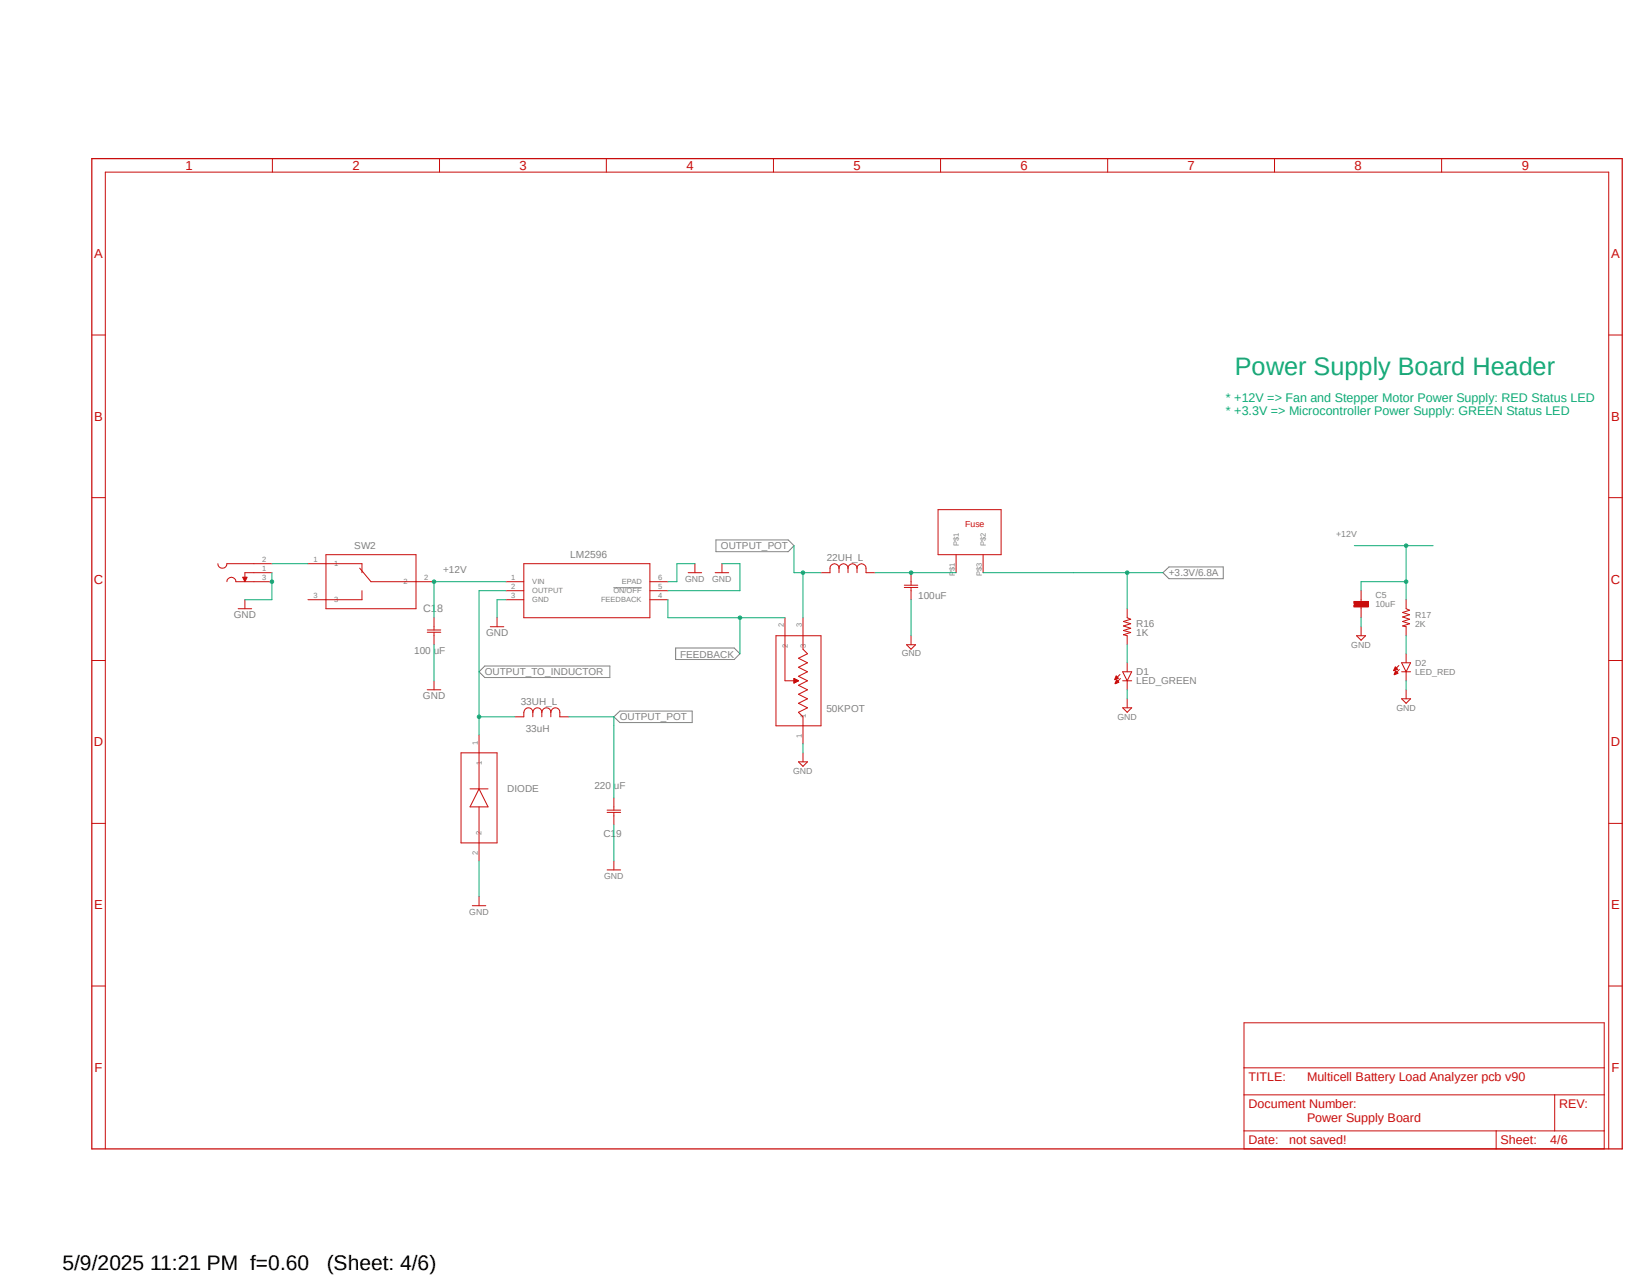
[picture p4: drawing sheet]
<svg xmlns="http://www.w3.org/2000/svg" width="279mm" height="216mm" viewBox="0 0 279 216" stroke-linecap="round" stroke-linejoin="round" font-family="sans-serif">
<path d="M15.2 26.7l259.5 168.1M274.7 26.7l-259.5 168.1" fill="none" stroke="#fff" stroke-width=".17"/>
<path d="M103.8 99.4h4.8M121.2 91.4h12.2l1 .9-1 1h-12.2zM196.8 96.9l1-1h9.2v2h-9.2zM81.1 113.7l.9-1h21.2v1.9h-21.2zM114.3 109.6h9.9l1 1-1 1h-9.9zM103.9 121.3l1-1h12.2v2h-12.2z" fill="none" stroke="#808080" stroke-width=".17"/>
<path d="M15.5 26.8h259v167.6h-259z" fill="none" stroke="#c90d0c" stroke-width=".21"/>
<g fill="none" stroke="#c90d0c" stroke-width=".17">
<path d="M46.1 26.8v2.3M74.4 26.8v2.3M102.6 26.8v2.3M130.9 26.8v2.3M159.2 26.8v2.3M187.5 26.8v2.3M215.7 26.8v2.3M244 26.8v2.3M15.5 56.7h2.3M272.2 56.7h2.3M15.5 84.2h2.3M230.3 99.9v1.9"/>
<path d="M272.2 84.2h2.3M15.5 111.8h2.3M189.5 114.1l-.8 .9M189.6 114.8l-.8 .9M190 119.8h1.5l-.7 .7zM190 113.7h1.5l-.7 1.5zM190 115.2h1.5M190.8 103v1.5l.5 .3-1.2 .4 1.2 .3-1.2 .4 1.2 .4-1.2 .4 1.2 .3-1.2 .4 .7 .2v1.5M190.8 112.1v1.6M190.8 115.2v1.5M190.8 118.2v1.6M229.1 102.4h2.5v.3h-2.5z"/>
<path d="M229.1 101.8h2.5v.3h-2.5zM229.6 107.6h1.5l-.8 .7zM230.3 102.7v1.8M230.3 106v1.6M237.2 118.2h1.5l-.7 .8zM238 101.5v1.5l.5 .3-1.1 .3 1.1 .4-1.1 .4 1.1 .4-1.1 .4 1.1 .3-1.1 .4 .6 .1v1.6M238 116.7v1.5M272.2 111.8h2.3M15.5 139.3h2.3M272.2 139.3h2.3M15.5 166.8h2.3M210.5 173.1h61v21.3h-61z"/>
<path d="M272.2 166.8h2.3M17.8 194.4v-165.3h254.4v165.3M210.5 185.3h61M210.5 191.3h61M210.5 180.7h61M253.2 191.3v3.1M263.1 185.3v6"/>
</g>
<path d="M229.1 102.5h2.5M229.1 101.9h2.5" fill="none" stroke="#c90d0c" stroke-width=".34"/>
<path d="M188.9 114.3l.4 .5-.6 .2z" fill-rule="evenodd" fill="#c90d0c"/>
<path d="M188.9 114.3l.4 .5-.6 .2z" fill="none" stroke="#c90d0c" stroke-width=".17"/>
<path d="M189 115l.4 .4-.7 .3z" fill-rule="evenodd" fill="#c90d0c"/>
<path d="M189 115l.4 .4-.7 .3zM236.7 112.6l-.8 .9M236.8 113.3l-.8 .8M237.2 112.1h1.5l-.7 1.6zM237.2 113.7h1.5M238 110.6v1.5M238 113.7v1.5" fill="none" stroke="#c90d0c" stroke-width=".17"/>
<path d="M236.1 112.8l.4 .4-.6 .3z" fill-rule="evenodd" fill="#c90d0c"/>
<path d="M236.1 112.8l.4 .4-.6 .3z" fill="none" stroke="#c90d0c" stroke-width=".17"/>
<path d="M236.2 113.5l.4 .4-.6 .3z" fill-rule="evenodd" fill="#c90d0c"/>
<g fill="none" stroke="#c90d0c" stroke-width=".17">
<path d="M38.4 98.4a.76 .76 0 0 1 .8-.7 .76 .76 0 0 1 .7 .7h6.1M46 95.4h-7.6a.76 .76 0 0 1-.8 .7 .76 .76 0 0 1-.7-.7M46 96.9h-4.6v.8M85.6 98.4h3M85.6 99.9h3M88.6 95.4h21.4v9.1h-21.4zM110 98.4h3M110 99.9h3M121 96.9h2.3M122.2 95.4v1.5M72.3 116.7h2.3M72.3 106.6h2.3"/>
<path d="M72.3 107h2.3M73.4 104.5v2.1M73.4 107v2.1M73.4 115.2v1.5M83 106h2.3M84.1 104.5v1.5M85.6 101.5h3M110 101.5h3M236.2 113.5l.4 .4-.6 .3zM102.7 137.1h2.3M102.7 137.5h2.3M103.9 135v2.1"/>
<path d="M103.9 137.5v2.1M79.9 153.2h2.3M81.1 151.7v1.5M102.7 147.2h2.3M103.9 145.7v1.5"/>
</g>
<path d="M41.1 97.7h.7l-.4 .7z" fill-rule="evenodd" fill="#c90d0c"/>
<g fill="none" stroke="#c90d0c" stroke-width=".17">
<path d="M41.1 97.7h.7l-.4 .7zM116.5 96.9h2.2M117.6 95.4v1.5M40.3 103h2.3M41.4 101.5v1.5M131.3 107.6h7.6v15.2h-7.6zM132.8 104.5v10.7h1.6M134.4 114.8l.7 .4-.7 .4zM135.9 104.5v5.4l.8 .7-1.6 .8 1.6 .7-1.6 .8 1.6 .8-1.6 .7 1.6 .8-1.6 .8 1.6 .7-1.6 .8 1.6 .7-1.6 .8 1.6 .8-1.6 .7 .8 .8v4.6M78 127.4h6.1v15.2h-6.1zM79.5 133.5h3.1M81.1 124.3v9.2"/>
<path d="M81.1 136.5v9.2M81.1 133.5l1.5 3h-3.1z"/>
</g>
<path d="M134.4 114.8l.7 .4-.7 .4z" fill-rule="evenodd" fill="#c90d0c"/>
<g fill="none" stroke="#c90d0c" stroke-width=".17">
<path d="M52.1 95.4h9.2v1.5M55.2 93.9h15.2v9.1h-15.2zM60.9 96.1l1.9 2.3h10.6M61.3 99.9v1.6h-9.2M142 96.1v.8M142 96.1a.76 .76 0 0 0-.8-.7 .76 .76 0 0 0-.7 .7v.8h-1.6M142 96.1a.76 .76 0 0 1 .7-.7 .76 .76 0 0 1 .8 .7M143.5 96.1a.76 .76 0 0 1 .8-.7 .76 .76 0 0 1 .7 .7M143.5 96.1v.8M145 96.1v.8M145 96.1a.76 .76 0 0 1 .8-.7 .76 .76 0 0 1 .8 .7v.8h1.5M153 99h2.3"/>
<path d="M153 99.4h2.3M154.2 96.9v2.1M154.2 99.4v2.1M158.7 86.2h10.7v7.7h-10.7zM161.8 93.9v3M166.4 93.9v3M134.4 114.8l.7 .4-.7 .4zM153.4 109.1h1.5l-.7 .8zM154.2 107.6v1.5M90.2 120.5a.76 .76 0 0 1 .7-.7 .76 .76 0 0 1 .8 .7M90.2 120.5v.8M90.2 120.5a.76 .76 0 0 0-.8-.7 .76 .76 0 0 0-.8 .7v.8h-1.4"/>
<path d="M91.7 120.5a.76 .76 0 0 1 .8-.7 .76 .76 0 0 1 .7 .7M91.7 120.5v.8M93.2 120.5a.76 .76 0 0 1 .8-.7 .76 .76 0 0 1 .7 .7v.8h1.6M93.2 120.5v.8M135.1 128.9h1.6l-.8 .8zM135.9 127.4v1.5"/>
</g>
<path d="M46 96.9v4.6h-4.6M117.6 95.4h-3v3h-1.6M122.2 95.4h3v4.5h-12.2M73.4 109.1v6.1M85.6 101.5h-1.5v3M190.8 116.7v1.5M230.3 104.5v1.5M238 115.2v1.5M103.9 139.6v6.1M81.1 145.7v6" fill="none" stroke="#0dab76" stroke-width=".17"/>
<circle cx="46" cy="98.4" r=".3" fill="#0dab76"/>
<g fill="none" stroke="#0dab76" stroke-width=".17">
<path d="M229.2 92.3h13.3M238 92.3v9.2M238 98.4h-7.7v1.5M154.2 101.5v6.1M190.8 109.1v3M238 107.6v3M135.9 125.9v1.5"/>
<circle cx="46" cy="98.4" r=".3"/>
</g>
<circle cx="238" cy="98.4" r=".3" fill="#0dab76"/>
<circle cx="238" cy="98.4" r=".3" fill="none" stroke="#0dab76" stroke-width=".17"/>
<circle cx="238" cy="92.3" r=".3" fill="#0dab76"/>
<g fill="none" stroke="#0dab76" stroke-width=".17">
<path d="M85.6 98.4h-12.2v6.1"/>
<circle cx="238" cy="92.3" r=".3"/>
</g>
<circle cx="73.4" cy="98.4" r=".3" fill="#0dab76"/>
<g fill="none" stroke="#0dab76" stroke-width=".17">
<path d="M85.6 99.9h-4.5v24.4M81.1 121.3h6.1"/>
<circle cx="73.4" cy="98.4" r=".3"/>
</g>
<circle cx="81.1" cy="121.3" r=".3" fill="#0dab76"/>
<g fill="none" stroke="#0dab76" stroke-width=".17">
<path d="M113 101.5v3h19.8M125.2 104.5v6.1"/>
<circle cx="81.1" cy="121.3" r=".3"/>
</g>
<circle cx="125.2" cy="104.5" r=".3" fill="#0dab76"/>
<g fill="none" stroke="#0dab76" stroke-width=".17">
<path d="M46 95.4h6.1M148.1 96.9h13.7"/>
<circle cx="125.2" cy="104.5" r=".3"/>
</g>
<circle cx="154.2" cy="96.9" r=".3" fill="#0dab76"/>
<g fill="none" stroke="#0dab76" stroke-width=".17">
<path d="M166.4 96.9h30.4M190.8 96.9v6.1"/>
<circle cx="154.2" cy="96.9" r=".3"/>
</g>
<circle cx="190.8" cy="96.9" r=".3" fill="#0dab76"/>
<g fill="none" stroke="#0dab76" stroke-width=".17">
<path d="M134.4 92.3v4.6h4.5M135.9 96.9v7.6M96.3 121.3h7.6v13.7"/>
<circle cx="190.8" cy="96.9" r=".3"/>
</g>
<circle cx="135.9" cy="96.9" r=".3" fill="#0dab76"/>
<circle cx="135.9" cy="96.9" r=".3" fill="none" stroke="#0dab76" stroke-width=".17"/>
<text font-size="4.3" fill="#0dab76" x="209" y="63.4">Power Supply Board Header</text>
<g font-size="3.6">
<text x="10.6" y="214.9">5/9/2025 11:21 PM f=0.60</text>
<text x="55.3" y="214.9">(Sheet: 4/6)</text>
</g>
<g font-size="2.2" fill="#c90d0c">
<text x="31.4" y="28.7">1</text>
<text x="59.6" y="28.7">2</text>
<text x="87.9" y="28.7">3</text>
<text x="116.2" y="28.7">4</text>
<text x="144.4" y="28.7">5</text>
<text x="172.7" y="28.7">6</text>
<text x="201" y="28.7">7</text>
<text x="229.2" y="28.7">8</text>
<text x="257.5" y="28.7">9</text>
<text x="16" y="43.7">A</text>
<text x="272.7" y="43.7">A</text>
<text x="16" y="71.2">B</text>
<text x="272.7" y="71.2">B</text>
<text x="15.9" y="98.8">C</text>
<text x="272.6" y="98.8">C</text>
<text x="15.9" y="126.3">D</text>
<text x="272.6" y="126.3">D</text>
<text x="16" y="153.8">E</text>
<text x="272.7" y="153.8">E</text>
<text x="16" y="181.4">F</text>
<text x="272.7" y="181.4">F</text>
</g>
<g font-size="2.1" fill="#0dab76">
<text x="207.5" y="68">* +12V =&gt; Fan and Stepper Motor Power Supply: RED Status LED</text>
<text x="207.5" y="70.3">* +3.3V =&gt; Microcontroller Power Supply: GREEN Status LED</text>
</g>
<g font-size="2.1" fill="#c90d0c">
<text x="211.3" y="183">TITLE:</text>
<text x="221.2" y="183">Multicell Battery Load Analyzer pcb v90</text>
<text x="211.3" y="187.5">Document Number:</text>
<text x="221.2" y="189.8">Power Supply Board</text>
<text x="263.9" y="187.5">REV:</text>
<text x="211.3" y="193.6">Date:</text>
<text x="218.1" y="193.6">not saved!</text>
<text x="254" y="193.6">Sheet:</text>
<text x="262.3" y="193.6">4/6</text>
</g>
<text font-size="1.8" fill="#808080" x="71.6" y="103.6">C18</text>
<g font-size="1.7" fill="#808080">
<text x="59.9" y="93">SW2</text>
<text x="96.5" y="94.5">LM2596</text>
<text x="122" y="93">OUTPUT_POT</text>
<text x="139.9" y="94.9">22UH_L</text>
<text x="75" y="96.9">+12V</text>
<text x="155.4" y="101.4">100uF</text>
<text x="197.8" y="97.5">+3.3V/6.8A</text>
<text x="39.6" y="104.5">GND</text>
<text x="82.3" y="107.6">GND</text>
<text x="192.3" y="107.6">1K</text>
<text x="192.3" y="106.1">R16</text>
<text x="70.1" y="110.6">100 uF</text>
<text x="115.1" y="111.3">FEEDBACK</text>
<text x="71.6" y="118.2">GND</text>
<text x="82" y="114.3">OUTPUT_TO_INDUCTOR</text>
<text x="88.1" y="119.3">33UH_L</text>
<text x="192.3" y="115.7">LED_GREEN</text>
<text x="192.3" y="114.1">D1</text>
<text x="89" y="123.9">33uH</text>
<text x="104.9" y="121.9">OUTPUT_POT</text>
<text x="139.9" y="120.4">50KPOT</text>
<text x="85.9" y="134.1">DIODE</text>
<text x="100.6" y="133.4">220 uF</text>
<text x="102.1" y="141.7">C19</text>
</g>
<text font-size="1.5" fill="#c90d0c" x="163.3" y="89.2">Fuse</text>
<g font-size="1.5" fill="#808080">
<text x="226.1" y="90.8">+12V</text>
<text x="116" y="98.4">GND</text>
<text x="120.5" y="98.4">GND</text>
<text x="232.8" y="101.3">C5</text>
<text x="232.8" y="102.8">10uF</text>
<text x="239.5" y="106">2K</text>
<text x="239.5" y="104.6">R17</text>
<text x="152.6" y="111">GND</text>
<text x="228.7" y="109.6">GND</text>
<text x="239.5" y="112.6">D2</text>
<text x="239.5" y="114.1">LED_RED</text>
<text x="189.1" y="121.8">GND</text>
<text x="236.3" y="120.3">GND</text>
<text x="134.2" y="130.9">GND</text>
<text x="102.2" y="148.7">GND</text>
<text x="79.4" y="154.8">GND</text>
</g>
<g font-size="1.3" fill="#808080">
<text x="44.4" y="95.2">2</text>
<text x="53" y="95.2">1</text>
<text x="56.6" y="95.8">1</text>
<text x="162.3" y="92.5" transform="rotate(-90 162.3 92.5)">P$1</text>
<text x="166.8" y="92.5" transform="rotate(-90 166.8 92.5)">P$2</text>
<text x="44.4" y="96.7">1</text>
<text x="44.4" y="98.2">3</text>
<text x="53" y="101.3">3</text>
<text x="56.6" y="101.9">3</text>
<text x="68.3" y="98.9">2</text>
<text x="71.8" y="98.2">2</text>
<text x="86.5" y="98.2">1</text>
<text x="86.5" y="99.7">2</text>
<text x="86.5" y="101.3">3</text>
<text x="90.1" y="98.9">VIN</text>
<text x="90.1" y="100.4">OUTPUT</text>
<text x="90.1" y="101.9">GND</text>
<text x="101.7" y="101.9">FEEDBACK</text>
<text x="103.8" y="100.4">ON/OFF</text>
<text x="105.2" y="98.9">EPAD</text>
<text x="111.4" y="101.3">4</text>
<text x="111.4" y="99.7">5</text>
<text x="111.4" y="98.2">6</text>
<text x="161.6" y="97.5" transform="rotate(-90 161.6 97.5)">P$1</text>
<text x="166.2" y="97.5" transform="rotate(-90 166.2 97.5)">P$3</text>
<text x="132.6" y="106.2" transform="rotate(-90 132.6 106.2)">2</text>
<text x="135.7" y="106.2" transform="rotate(-90 135.7 106.2)">3</text>
<text x="133.3" y="109.7" transform="rotate(-90 133.3 109.7)">2</text>
<text x="136.4" y="109.7" transform="rotate(-90 136.4 109.7)">3</text>
<text x="80.9" y="126" transform="rotate(-90 80.9 126)">1</text>
<text x="135.7" y="124.9" transform="rotate(-90 135.7 124.9)">1</text>
<text x="136.4" y="121.4" transform="rotate(-90 136.4 121.4)">1</text>
<text x="81.5" y="129.5" transform="rotate(-90 81.5 129.5)">1</text>
<text x="81.5" y="141.2" transform="rotate(-90 81.5 141.2)">2</text>
<text x="80.9" y="144.7" transform="rotate(-90 80.9 144.7)">2</text>
</g>
</svg>
